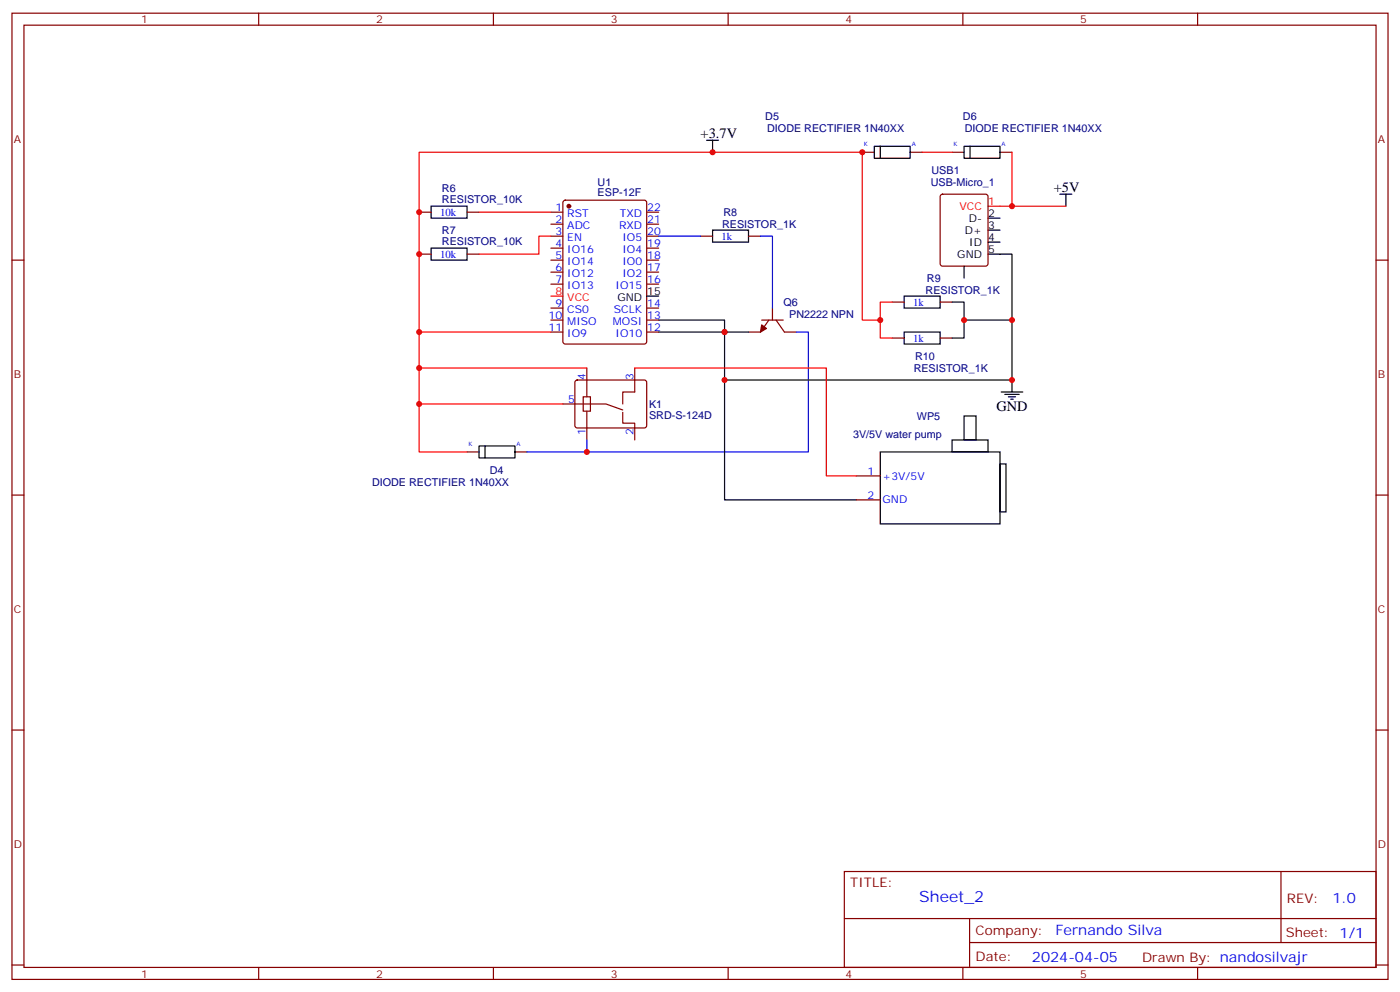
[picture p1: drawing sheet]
<svg xmlns="http://www.w3.org/2000/svg" width="412mm" height="292mm" viewBox="0 0 412 292" stroke-linecap="round" stroke-linejoin="round" font-family="sans-serif">
<g fill="none" stroke="#870000" stroke-width=".35">
<path d="M3.5 3.9h405.4v284.3h-405.4zM7.1 7.4h398.2v277.3h-398.2zM76.2 3.9v3.5M145.3 3.9v3.5M214.5 3.9v3.5M283.6 3.9v3.5M352.8 3.9v3.5M166 59.1l.5-.2h23.3l.6 .4 .1 41.2-.5 .7h-23.5l-.6-.4-.1-41.2zM254 44.8h3.5M268.1 44.8h3.5M277.2 57.4l.4-.2h12.7l.7 .4v20l-.4 .7h-13l-.6-.4-.1-20zM280.5 44.8h3.5"/>
<path d="M294.6 44.8h3.5M3.5 76.6h3.6M123.5 62.4h3.5M123.5 74.8h3.5M137.6 62.4h3.5M137.6 74.8h3.5M162.3 76.6h3.5M162.3 69.5h3.5M162.3 62.4h3.5M162.3 66h3.5M162.3 73h3.5M190.5 76.6h3.5"/>
<path d="M190.5 69.5h3.5M190.5 62.4h3.5M190.5 66h3.5M190.5 73h3.5M206.4 69.5h3.5M220.5 69.5h3.5M405.3 76.6h3.6M162.3 97.7h3.5M162.3 94.2h3.5M162.3 80.1h3.5M162.3 83.6h3.5M162.3 90.7h3.5"/>
<path d="M190.5 97.7h3.5M190.5 94.2h3.5M190.5 80.1h3.5M190.5 83.6h3.5M190.5 90.7h3.5M224.4 94.2h6.3M226.5 94.2l-2.5 3.5h-3.5M227.5 90.7v3.5M228.6 94.2l2.5 3.5h3.5M262.8 88.9h3.5M262.8 99.5h3.5M276.9 88.9h3.6"/>
<path d="M276.9 99.5h3.6M165.8 118.9h12.7l4.9 1.7M169.6 112l.4-.2 20.1 .1 .4 .6-.1 13-.6 .4h-20l-.5-.7v-12.7zM171.8 116.8h2.1v4.2h-2.1zM172.9 108.3v8.5M187 108.3v7.1h-3.6v3.5M137.6 133h3.5M151.7 133h3.5M172.9 121v8.5M183.4 121.4v3.1h3.6v5M3.5 145.7h3.6M252.2 140.1h7.1"/>
<path d="M252.2 147.1h7.1M405.3 145.7h3.6M3.5 214.8h3.6M405.3 214.8h3.6M248.7 256.5h156.6v28.2h-156.6zM377.3 256.5v20.9M248.7 270.3h156.5M285.6 277.4h119.6M285.6 270.3v14.1M3.5 284h3.6M76.2 284.7v3.5M145.3 284.7v3.5"/>
<path d="M214.5 284.7v3.5M283.6 284.7v3.5M352.8 284.7v3.5M405.3 284h3.6"/>
</g>
<g fill="#870000" stroke="#870000" stroke-width=".35">
<path d="M224.4 95.6l1.4 1.1-1.8 1z"/>
<circle cx="167.6" cy="60.7" r=".53"/>
</g>
<g fill="none" stroke="#000" stroke-width=".35">
<path d="M208.1 41.3h3.6M209.9 41.3v3.5M257.5 43h10.6v3.6h-10.6zM259.3 43v3.6M284 43h10.6v3.6h-10.6zM285.8 43v3.6M312.2 57.2h3.5M314 57.2v3.5M127 60.7h10.6v3.5h-10.6zM127 73h10.6v3.6h-10.6zM209.9 67.7h10.6v3.6h-10.6zM284 78.3v3.5"/>
<path d="M291 74.8h7.1v19.4h-14.1M291 67.7h3.6M291 64.2h3.6M291 71.3h3.6M190.5 87.1h3.5M194 94.2h19.4v52.9h38.8M194 97.7h26.5M266.3 87.1h10.6v3.6h-10.6zM266.3 97.7h10.6v3.5h-10.6zM280.5 88.9h3.5v10.6h-3.5M298.1 94.2v17.6h-84.7M294.9 115.4h6.4"/>
<path d="M296 116.1h4.2M297 116.8h2.2M297.7 117.5h.7M298.1 111.8v3.6M141.1 131.2h10.6v3.6h-10.6zM142.9 131.2v3.6M259.3 133h35.3v21.2h-35.3zM280.5 129.5h10.5v3.5h-10.5zM284 122.4h3.5v7.1h-3.5zM294.6 136.5h1.7v14.1h-1.7z"/>
</g>
<path d="M271.6 44.8h8.9M298.1 44.8v15.9h-7.1M141.1 62.4h21.2M162.3 69.5h-3.6v5.3h-17.6M298.1 60.7h15.9M123.5 97.7h38.8M162.3 87.1h3.5M259.3 94.2h-5.3v-49.4h-130.5v88.2h14.1M262.8 88.9h-3.5v10.6h3.5M123.5 118.9h42.3M123.5 108.3h49.4M187 108.3h56.4v31.8h8.8" fill="none" stroke="#f00" stroke-width=".35"/>
<path d="M194 69.5h12.4M224 69.5h3.5v21.2M234.6 97.7h3.5v35.3h-82.9M172.9 129.5v3.5" fill="none" stroke="#00f" stroke-width=".35"/>
<g fill="#c00">
<circle cx="213.4" cy="97.7" r=".88"/>
<circle cx="284" cy="94.2" r=".88"/>
<circle cx="259.3" cy="94.2" r=".88"/>
<circle cx="123.5" cy="62.4" r=".88"/>
<circle cx="209.9" cy="44.8" r=".88"/>
<circle cx="123.5" cy="97.7" r=".88"/>
<circle cx="123.5" cy="108.3" r=".88"/>
<circle cx="123.5" cy="118.9" r=".88"/>
<circle cx="254" cy="44.8" r=".88"/>
<circle cx="298.1" cy="94.2" r=".88"/>
<circle cx="213.4" cy="111.8" r=".88"/>
<circle cx="298.1" cy="111.8" r=".88"/>
<circle cx="123.5" cy="74.8" r=".88"/>
<circle cx="298.1" cy="60.7" r=".88"/>
<circle cx="172.9" cy="133" r=".88"/>
</g>
<text font-size="4.6" fill="#00f" x="270.8" y="265.5">Sheet_2</text>
<g font-size="4.2">
<text x="206.4" y="40.6">+3.7V</text>
<text x="310.4" y="56.4">+5V</text>
<text x="293.5" y="121">GND</text>
</g>
<g font-size="4.2" fill="#00f">
<text x="392.5" y="265.7">1.0</text>
<text x="310.9" y="275.3">Fernando Silva</text>
<text x="304" y="283.1">2024-04-05</text>
</g>
<g font-size="3.9" fill="#800">
<text x="250.5" y="261.1">TITLE:</text>
<text x="379.1" y="265.7">REV:</text>
<text x="287.4" y="275.3">Company:</text>
<text x="378.7" y="275.9">Sheet: 1/1</text>
<text x="287.4" y="282.9">Date:</text>
<text x="336.4" y="283">Drawn By: nandosilvajr</text>
</g>
<g font-size="3.2" fill="#800">
<text x="41.6" y="6.9">1</text>
<text x="110.8" y="6.9">2</text>
<text x="179.9" y="6.9">3</text>
<text x="249.1" y="6.9">4</text>
<text x="318.2" y="6.9">5</text>
<text x="4.1" y="42">A</text>
<text x="405.9" y="42">A</text>
<text x="4.1" y="111.1">B</text>
<text x="405.9" y="111.1">B</text>
<text x="4.1" y="180.3">C</text>
<text x="405.9" y="180.3">C</text>
<text x="4.1" y="249.4">D</text>
<text x="405.9" y="249.4">D</text>
<text x="41.6" y="287.7">1</text>
<text x="110.8" y="287.7">2</text>
<text x="179.9" y="287.7">3</text>
<text x="249.1" y="287.7">4</text>
<text x="318.2" y="287.7">5</text>
</g>
<g font-size="3.2" fill="#000080">
<text x="225.4" y="35.4">D5</text>
<text x="283.6" y="35.4">D6</text>
<text x="226" y="38.9">DIODE RECTIFIER 1N40XX</text>
<text x="284.2" y="38.9">DIODE RECTIFIER 1N40XX</text>
<text x="274.4" y="51.3">USB1</text>
<text x="130.2" y="59.6">RESISTOR_10K</text>
<text x="130.2" y="56.4">R6</text>
<text x="176" y="57.7">ESP-12F</text>
<text x="176" y="54.6">U1</text>
<text x="274.2" y="54.8">USB-Micro_1</text>
<text x="213.1" y="63.5">R8</text>
<text x="130.2" y="72">RESISTOR_10K</text>
<text x="130.2" y="68.8">R7</text>
<text x="212.7" y="67.1">RESISTOR_1K</text>
<text x="273.1" y="83">R9</text>
<text x="272.7" y="86.5">RESISTOR_1K</text>
<text x="230.8" y="90.1">Q6</text>
<text x="232.5" y="93.6">PN2222 NPN</text>
<text x="269.5" y="105.9">R10</text>
<text x="269.1" y="109.5">RESISTOR_1K</text>
<text x="191.2" y="123.2">SRD-S-124D</text>
<text x="191.2" y="120">K1</text>
<text x="270.1" y="123.5">WP5</text>
<text x="251.3" y="128.8">3V/5V water pump</text>
<text x="109.6" y="142.9">DIODE RECTIFIER 1N40XX</text>
<text x="144.3" y="139.5">D4</text>
</g>
<g font-size="3.2" fill="#00f">
<text x="129.6" y="63.6">10k</text>
<text x="163.6" y="62.1">1</text>
<text x="163.6" y="65.6">2</text>
<text x="167.1" y="63.9">RST</text>
<text x="182.6" y="63.9">TXD</text>
<text x="190.7" y="65.6">21</text>
<text x="190.7" y="62.1">22</text>
<text x="163.6" y="69.1">3</text>
<text x="167.1" y="67.4">ADC</text>
<text x="167.1" y="70.9">EN</text>
<text x="182.4" y="67.4">RXD</text>
<text x="183.3" y="70.9">IO5</text>
<text x="190.7" y="69.1">20</text>
<text x="212.5" y="70.7">1k</text>
<text x="129.6" y="76">10k</text>
<text x="163.6" y="72.7">4</text>
<text x="163.6" y="76.2">5</text>
<text x="167.1" y="74.4">IO16</text>
<text x="167.1" y="78">IO14</text>
<text x="183.3" y="78">IO0</text>
<text x="183.3" y="74.4">IO4</text>
<text x="190.7" y="76.2">18</text>
<text x="190.7" y="72.7">19</text>
<text x="163.6" y="79.7">6</text>
<text x="163.6" y="83.3">7</text>
<text x="167.1" y="81.5">IO12</text>
<text x="183.3" y="81.5">IO2</text>
<text x="190.7" y="83.3">16</text>
<text x="190.7" y="79.7">17</text>
<text x="167.1" y="85">IO13</text>
<text x="181.3" y="85">IO15</text>
<text x="161.6" y="93.8">10</text>
<text x="163.6" y="90.3">9</text>
<text x="167.1" y="92.1">CS0</text>
<text x="167.1" y="95.6">MISO</text>
<text x="180.5" y="95.6">MOSI</text>
<text x="180.8" y="92.1">SCLK</text>
<text x="190.7" y="93.8">13</text>
<text x="190.7" y="90.3">14</text>
<text x="269" y="90.1">1k</text>
<text x="161.6" y="97.4">11</text>
<text x="167.1" y="99.1">IO9</text>
<text x="181.3" y="99.1">IO10</text>
<text x="190.7" y="97.4">12</text>
<text x="269" y="100.7">1k</text>
<text x="172.5" y="111.8" transform="rotate(-90 172.5 111.8)">4</text>
<text x="186.6" y="111.8" transform="rotate(-90 186.6 111.8)">3</text>
<text x="167.3" y="118.5">5</text>
<text x="172.5" y="128" transform="rotate(-90 172.5 128)">1</text>
<text x="186.6" y="128" transform="rotate(-90 186.6 128)">2</text>
<text x="255.5" y="139.7">1</text>
<text x="260" y="141.1">+3V/5V</text>
<text x="255.5" y="146.8">2</text>
<text x="260" y="148.2">GND</text>
</g>
<g font-size="3.2" fill="#f00">
<text x="282.7" y="61.7">VCC</text>
<text x="291" y="60.3">1</text>
<text x="163.6" y="86.8">8</text>
<text x="167.1" y="88.5">VCC</text>
</g>
<g font-size="3.2">
<text x="285.4" y="65.3">D-</text>
<text x="291" y="63.9">2</text>
<text x="284.2" y="68.8">D+</text>
<text x="291" y="67.4">3</text>
<text x="291" y="70.9">4</text>
<text x="282" y="75.8">GND</text>
<text x="285.5" y="72.3">ID</text>
<text x="291" y="74.4">5</text>
<text x="181.9" y="88.5">GND</text>
<text x="190.7" y="86.8">15</text>
</g>
<g font-size="1.8" fill="#00f">
<text x="254.5" y="43">K</text>
<text x="268.6" y="43">A</text>
<text x="280.9" y="43">K</text>
<text x="295" y="43">A</text>
<text x="138" y="131.2">K</text>
<text x="152.2" y="131.2">A</text>
</g>
</svg>
